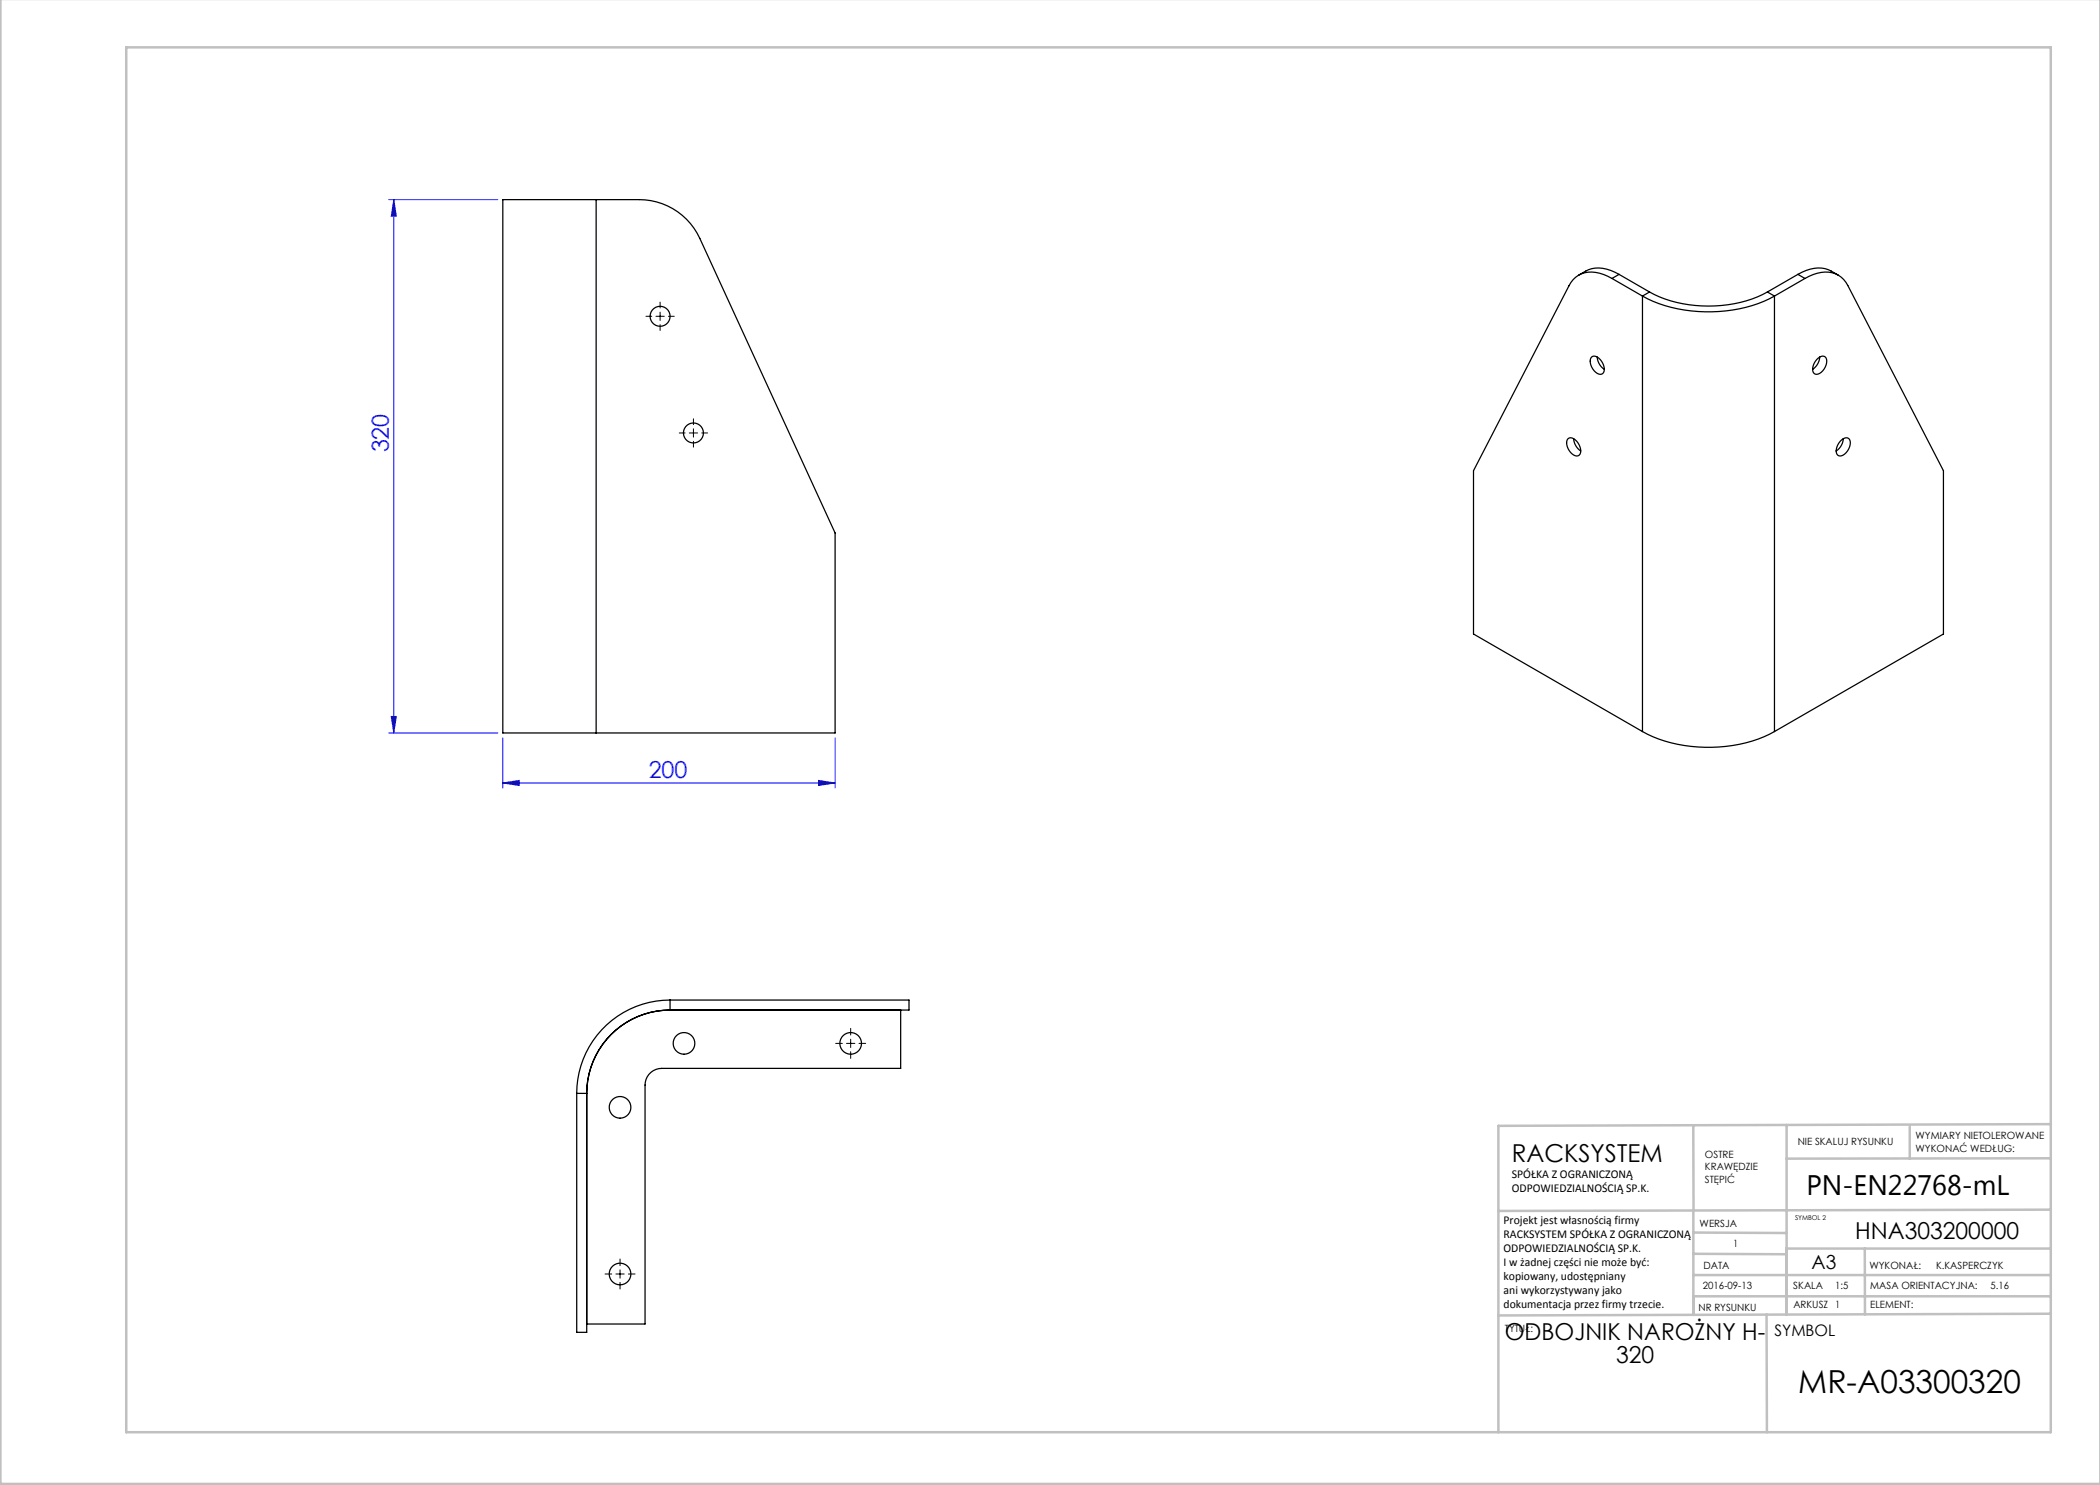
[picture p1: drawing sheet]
<svg xmlns="http://www.w3.org/2000/svg" width="420mm" height="297mm" viewBox="0 0 420 297" stroke-linecap="round" stroke-linejoin="round" font-family="sans-serif">
<path d="M77.8 39.9h21.8M78.8 39.9v106.7M78.8 39.9l.5 3.3h-1.1zM77.8 146.6h21.8M78.2 143.3h1.1l-.5 3.3zM100.6 156.6l3.3-.5v1zM100.6 147.6v10M100.6 156.6h66.4M163.7 156.1l3.3 .5-3.3 .5zM167 147.6v10" fill="none" stroke="#00f" stroke-width=".2"/>
<g fill="none" stroke="#000" stroke-width=".2" stroke-dasharray="15.2 1.3 1.3 1.3">
<path d="M130.4 63.3h-1.2M132 61.6v-1.2M132 64.9v1.2M133.7 63.3h1.2M137 86.6h-1.1M138.7 84.9v-1.1M138.7 88.3v1.1M140.4 86.6h1.1M168.5 208.7h-1.4M170.1 207v-1.3M170.1 210.3v1.4M171.8 208.7h1.3"/>
<path d="M122.3 254.8h-1.3M124 253.1v-1.3M124 256.5v1.3M125.7 254.8h1.3"/>
</g>
<path d="M131.2 63.3h1.7M132 62.4v1.7M137.9 86.6h1.6M138.7 85.8v1.6M169.3 208.7h1.7M170.1 207.8v1.7M123.2 254.8h1.6M124 254v1.6" fill="none" stroke="#000" stroke-width=".2"/>
<g fill="none" stroke="#c0c0c0" stroke-width=".5">
<path d="M.1 -.1v296.9h419.9M25.2 9.5h385v276.9h-385zM338.7 225.2v16.9M357.3 225v37.9M382 225.4v6.3M410.1 224.8l-110.4 .4v61.2M410.1 231.7h-52.8M338.7 259.3h71.5M338.7 255h71.5M338.7 250.8l18.6 .1M338.7 246.5l18.6 .1M338.7 242.1v20.9"/>
<path d="M373 249.7v13.2M410.1 241.9l-110.4 .3M410.2 249.7h-52.9v13.2M353.3 262.9l.1 23.5M410.2 262.7l-110.5 .4"/>
</g>
<g fill="#00f">
<path d="M100.6 156.6l3.3-.5v1zM163.7 156.1l3.3 .5-3.3 .5z"/>
<path d="M78.8 39.9l.5 3.3h-1.1zM78.2 143.3h1.1l-.5 3.3z"/>
</g>
<g fill="none" stroke="#000" stroke-width=".25">
<path d="M119.2 39.9h8.7a13.3 13.3 0 0 1 12.1 7.8l27 58.9v40h-47.8M119.2 39.9h-18.6v106.7h18.6M119.2 39.9v106.7M322.4 55.7a6.8 6.8 0 0 0-6.7-.6 5 5 0 0 0-1.9 2l-19.1 37v32.7l33.8 19.5M322.4 55.7l6.1 3.5M323.8 54.9a6.7 6.7 0 0 0-8.1 .1M323.8 54.9l-1.4 .8M323.8 54.9l6.1 3.5M328.5 59.2a29.2 29.2 0 0 0 26.4 0M328.5 59.2v87.1M329.9 58.4a26.1 26.1 0 0 0 23.6 0M329.9 58.4l-1.4 .8"/>
<path d="M353.5 58.4l1.4 .8M354.9 59.2v87.1M359.6 54.9a6.7 6.7 0 0 1 8.1 .1M359.6 54.9l-6.1 3.5M359.6 54.9l1.4 .8M361 55.7a6.8 6.8 0 0 1 6.7-.7 4.9 4.9 0 0 1 1.9 2.1l19.1 37v32.7l-33.8 19.5M361 55.7l-6.1 3.5M318.3 71.4a1.74 1.74 0 0 1 2.3 1.3l.2 .8a.98 .98 0 0 1-.4 1.3 .98 .98 0 0 1-1.3-.3 2.48 2.48 0 0 1-.8-3.1zM319.4 71.4l.4 1.2 .5 .7 .6 .6M363.3 71.9l.3-.3a.98 .98 0 0 1 1.3-.3 .98 .98 0 0 1 .4 1.3 2.48 2.48 0 0 1-2.2 2.2 1.74 1.74 0 0 1 0-2.5zM363.9 71.4a3.1 3.1 0 0 1-1.4 2.5M313.6 87.7a1.74 1.74 0 0 1 2.2 1.3l.3 .8a.98 .98 0 0 1-.4 1.3 .98 .98 0 0 1-1.3-.3 2.48 2.48 0 0 1-.8-3.1z"/>
<path d="M314.7 87.7l.2 .8 .4 .8 .8 .9M368 88.3l.3-.3a.98 .98 0 0 1 1.3-.4 .98 .98 0 0 1 .4 1.3 2.48 2.48 0 0 1-2.2 2.3 1.74 1.74 0 0 1 0-2.6zM368.7 87.7l-.4 1.2-.4 .8-.7 .5M328.5 146.3a29.2 29.2 0 0 0 26.4 0M115.3 218.7v47.8h2v-47.8M115.3 218.7h2M134 200a18.7 18.7 0 0 0-18.7 18.7M134 202a16.7 16.7 0 0 0-16.7 16.7M134 200v2M134 200h47.8v2h-47.8M180.1 202v11.7h-47.8a3.3 3.3 0 0 0-3.3 3.3v47.8h-11.7"/>
<circle cx="132" cy="63.3" r="2"/>
<circle cx="138.7" cy="86.6" r="2"/>
<circle cx="136.8" cy="208.7" r="2.17"/>
<circle cx="170.1" cy="208.7" r="2.17"/>
<circle cx="124" cy="221.5" r="2.17"/>
<circle cx="124" cy="254.8" r="2.17"/>
</g>
<text font-size="6.3" x="359.7" y="278.5">MR-A03300320</text>
<text font-size="5.6" x="361.3" y="239.1">PN-EN22768-mL</text>
<text font-size="4.9" x="302.4" y="232.4">RACKSYSTEM</text>
<g font-size="4.7" fill="#00f">
<text x="77.7" y="90.5" transform="rotate(-90 77.7 90.5)">320</text>
<text x="129.7" y="155.6">200</text>
</g>
<g font-size="4.7">
<text x="371" y="247.8">HNA303200000</text>
<text x="301" y="268.1">ODBOJNIK NAROŻNY H-</text>
<text x="323.2" y="272.6">320</text>
</g>
<text font-size="3.9" x="362.3" y="253.8">A3</text>
<text font-size="3.2" x="354.9" y="267.2">SYMBOL</text>
<g font-size="2.4">
<text x="302.4" y="235.6">SPÓŁKA Z OGRANICZONĄ</text>
<text x="302.4" y="238.4">ODPOWIEDZIALNOŚCIĄ SP.K.</text>
<text x="300.7" y="244.7">Projekt jest własnością firmy</text>
<text x="300.7" y="247.5">RACKSYSTEM SPÓŁKA Z OGRANICZONĄ</text>
<text x="300.7" y="250.3">ODPOWIEDZIALNOŚCIĄ SP.K.</text>
<text x="300.7" y="253.1">I w żadnej części nie może być:</text>
<text x="300.7" y="256">kopiowany, udostępniany</text>
<text x="300.7" y="258.8">ani wykorzystywany jako</text>
<text x="300.7" y="261.6">dokumentacja przez firmy trzecie.</text>
</g>
<g font-size="2">
<text x="383.1" y="227.9">WYMIARY NIETOLEROWANE</text>
<text x="341" y="231.6">OSTRE</text>
<text x="359.5" y="228.9">NIE SKALUJ RYSUNKU</text>
<text x="383.1" y="230.4">WYKONAĆ WEDŁUG:</text>
<text x="341" y="234.1">KRAWĘDZIE</text>
<text x="341" y="236.6">STĘPIĆ</text>
<text x="339.9" y="245.4">WERSJA</text>
<text x="346.6" y="249.5">1</text>
<text x="340.6" y="257.7">2016-09-13</text>
<text x="340.7" y="253.8">DATA</text>
<text x="358.7" y="257.7">SKALA</text>
<text x="367" y="257.7">1:5</text>
<text x="373.9" y="253.8">WYKONAŁ:</text>
<text x="374.1" y="257.7">MASA ORIENTACYJNA:</text>
<text x="387.2" y="253.8">K.KASPERCZYK</text>
<text x="398.1" y="257.7">5.16</text>
<text x="339.7" y="262.3">NR RYSUNKU</text>
<text x="358.7" y="261.7">ARKUSZ 1</text>
<text x="374.1" y="261.7">ELEMENT:</text>
<text x="301" y="266.4">TYTUŁ:</text>
</g>
<text font-size="1.3" x="359" y="244">SYMBOL 2</text>
</svg>
